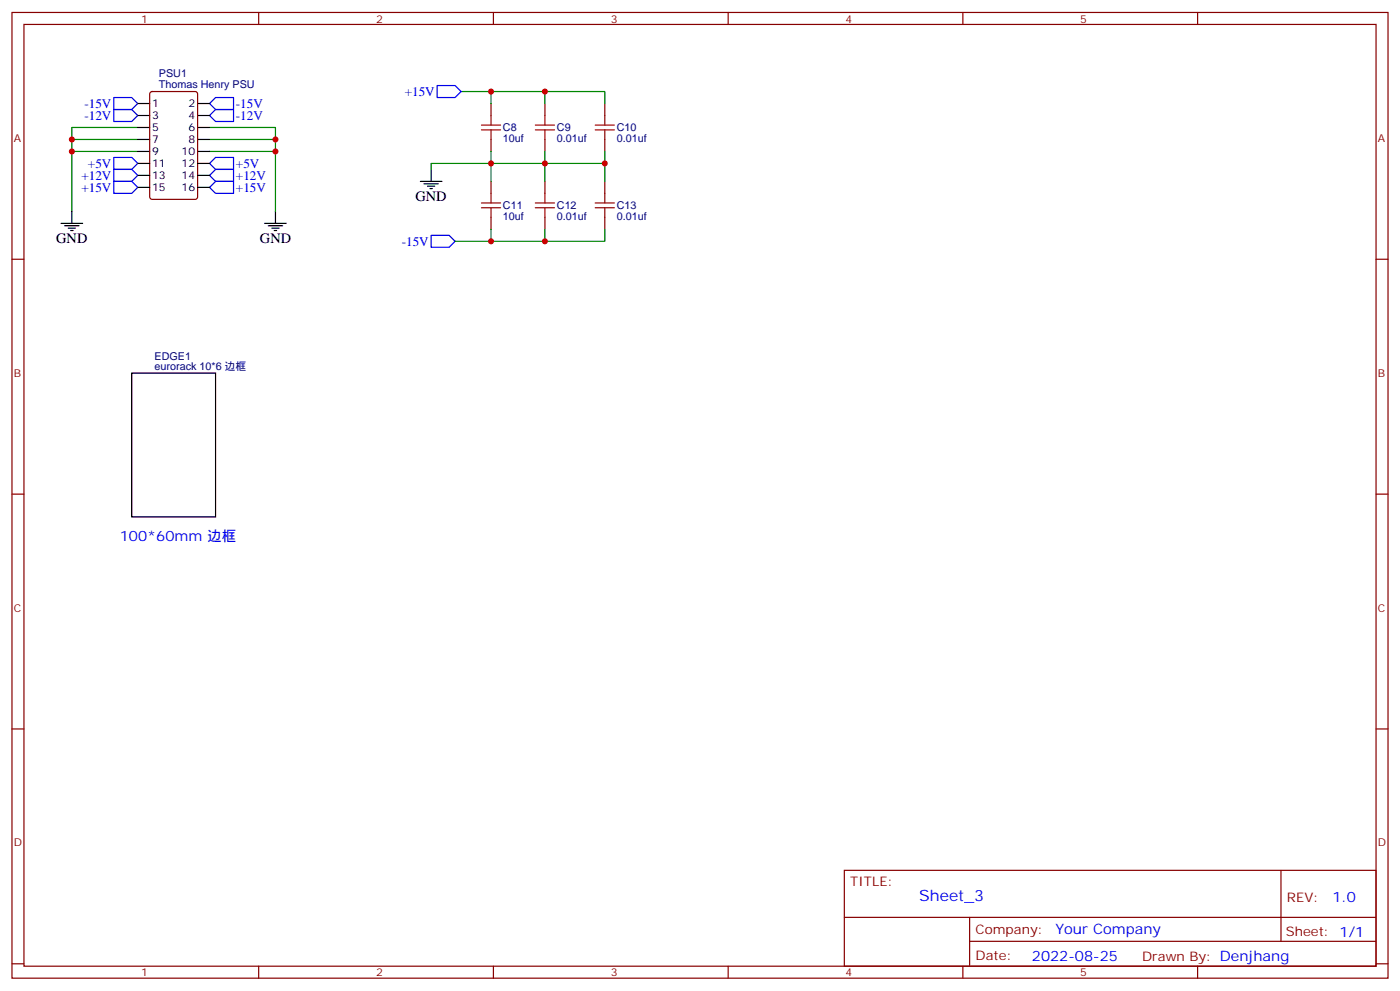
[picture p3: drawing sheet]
<svg xmlns="http://www.w3.org/2000/svg" width="412mm" height="292mm" viewBox="0 0 412 292" stroke-linecap="round" stroke-linejoin="round" font-family="sans-serif">
<g fill="none" stroke="#870000" stroke-width=".35">
<path d="M3.5 3.7h405.4v284.3h-405.4zM7.1 7.2h398.2v277.3h-398.2zM76.2 3.7v3.5M145.3 3.7v3.5M214.5 3.7v3.5M283.6 3.7v3.5M352.8 3.7v3.5M44.3 27.2l.5-.2h12.7l.7 .4v30.6l-.5 .6-12.9 .1-.6-.5-.1-30.5zM144.6 30.5v3.5M160.5 30.5v3.5M178.2 30.5v3.5M144.6 41.1v3.5"/>
<path d="M144.6 53.4v3.5M160.5 41.1v3.5M160.5 53.4v3.5M178.2 41.1v3.5M178.2 53.4v3.5M3.5 76.3h3.6M144.6 64v3.5M160.5 64v3.5M178.2 64v3.5M405.3 76.3h3.6M3.5 145.5h3.6M405.3 145.5h3.6"/>
<path d="M3.5 214.6h3.6M405.3 214.6h3.6M248.7 256.3h156.6v28.2h-156.6zM377.3 256.3v20.9M248.7 270.1h156.5M285.6 277.2h119.6M285.6 270.1v14.1M3.5 283.8h3.6M76.2 284.5v3.5M145.3 284.5v3.5M214.5 284.5v3.5M283.6 284.5v3.5"/>
<path d="M352.8 284.5v3.5M405.3 283.8h3.6"/>
</g>
<g fill="none" stroke="#000" stroke-width=".35">
<path d="M40.6 30.5h3.5M40.6 34h3.5M40.6 37.5h3.5M58.2 30.5h3.5M58.2 34h3.5M58.2 37.5h3.5M40.6 41.1h3.5M40.6 44.6h3.5M40.6 48.1h3.5M40.6 51.6h3.5M40.6 55.2h3.5M58.2 41.1h3.5"/>
<path d="M58.2 44.6h3.5M58.2 48.1h3.5M58.2 51.6h3.5M58.2 55.2h3.5M123.8 53.4h6.4M124.9 54.1h4.2M125.9 54.8h2.2M126.6 55.5h.8M127 49.9v3.5M18 65.8h6.3M19 66.5h4.3M20.1 67.2h2.1"/>
<path d="M20.8 67.9h.7M21.2 62.2v3.6M78 65.8h6.3M79 66.5h4.3M80.1 67.2h2.1M80.8 67.9h.7M81.1 62.2v3.6M38.8 109.9h24.7v42.3h-24.7z"/>
</g>
<g fill="none" stroke="#008700" stroke-width=".35">
<path d="M40.6 37.5h-19.4v24.7M61.7 37.5h19.4v24.7M135.8 27h42.4v3.5M144.6 27v3.5M160.5 27v3.5M21.2 44.6h19.4M21.2 41.1h19.4M61.7 44.6h19.4M61.7 41.1h19.4M144.6 44.6v8.8M160.5 44.6v8.8M178.2 44.6v3.5h-51.2v1.8"/>
<path d="M178.2 48.1v5.3M144.6 67.5v3.5M160.5 67.5v3.5M178.2 67.5v3.5h-44.1"/>
</g>
<path d="M33.5 32.2h5.3l1.8 1.8-1.8 1.8h-5.3zM33.5 28.7h5.3l1.8 1.8-1.8 1.7h-5.3zM63.5 28.7h5.3v3.5h-5.3l-1.8-1.7zM63.5 32.2h5.3v3.6h-5.3l-1.8-1.8zM128.8 25.2h5.3l1.7 1.8-1.7 1.7h-5.3zM33.5 53.4h5.3l1.8 1.8-1.8 1.7h-5.3zM33.5 49.9h5.3l1.8 1.7-1.8 1.8h-5.3zM33.5 46.4h5.3l1.8 1.7-1.8 1.8h-5.3zM63.5 46.4h5.3v3.5h-5.3l-1.8-1.8zM63.5 49.9h5.3v3.5h-5.3l-1.8-1.8zM63.5 53.4h5.3v3.5h-5.3l-1.8-1.7zM127 69.3h5.3l1.8 1.7-1.8 1.8h-5.3z" fill="none" stroke="#00f" stroke-width=".35"/>
<g fill="none" stroke="#a10000" stroke-width=".35">
<path d="M141.8 36.8h5.7M141.8 38.2h5.7M144.6 34v2.8M144.6 38.2v2.9M157.7 36.8h5.6M157.7 38.2h5.6M160.5 34v2.8M160.5 38.2v2.9M175.3 36.8h5.7M175.3 38.2h5.7M178.2 34v2.8M178.2 38.2v2.9"/>
<path d="M141.8 59.8h5.7M144.6 56.9v2.9M157.7 59.8h5.6M160.5 56.9v2.9M175.3 59.8h5.7M178.2 56.9v2.9M141.8 61.2h5.7M144.6 61.2v2.8M157.7 61.2h5.6M160.5 61.2v2.8M175.3 61.2h5.7M178.2 61.2v2.8"/>
</g>
<g fill="#c00">
<circle cx="81.1" cy="44.6" r=".88"/>
<circle cx="81.1" cy="41.1" r=".88"/>
<circle cx="21.2" cy="44.6" r=".88"/>
<circle cx="21.2" cy="41.1" r=".88"/>
<circle cx="160.5" cy="27" r=".88"/>
<circle cx="144.6" cy="27" r=".88"/>
<circle cx="144.6" cy="71" r=".88"/>
<circle cx="160.5" cy="71" r=".88"/>
<circle cx="144.6" cy="48.1" r=".88"/>
<circle cx="160.5" cy="48.1" r=".88"/>
<circle cx="178.2" cy="48.1" r=".88"/>
</g>
<text font-size="4.6" fill="#00f" x="270.8" y="265.3">Sheet_3</text>
<g font-size="4.2">
<text x="122.4" y="59.1">GND</text>
<text x="16.6" y="71.4">GND</text>
<text x="76.6" y="71.4">GND</text>
</g>
<g font-size="4.2" fill="#00f">
<text x="35.3" y="159.2">100*60mm 边框</text>
<text x="392.5" y="265.5">1.0</text>
<text x="310.9" y="275.1">Your Company</text>
<text x="304" y="282.9">2022-08-25</text>
</g>
<g font-size="3.9" fill="#00f">
<text x="119.2" y="28.2">+15V</text>
<text x="24.9" y="35.3">-12V</text>
<text x="24.9" y="31.7">-15V</text>
<text x="69.5" y="31.7">-15V</text>
<text x="69.5" y="35.3">-12V</text>
<text x="24" y="52.9">+12V</text>
<text x="25.9" y="49.4">+5V</text>
<text x="69.5" y="49.4">+5V</text>
<text x="69.5" y="52.9">+12V</text>
<text x="24" y="56.4">+15V</text>
<text x="69.5" y="56.4">+15V</text>
<text x="118.3" y="72.3">-15V</text>
</g>
<g font-size="3.9" fill="#800">
<text x="250.5" y="260.8">TITLE:</text>
<text x="379.1" y="265.5">REV:</text>
<text x="287.4" y="275">Company:</text>
<text x="378.7" y="275.7">Sheet: 1/1</text>
<text x="287.4" y="282.7">Date:</text>
<text x="336.4" y="282.8">Drawn By: Denjhang</text>
</g>
<g font-size="3.2" fill="#800">
<text x="41.6" y="6.7">1</text>
<text x="110.8" y="6.7">2</text>
<text x="179.9" y="6.7">3</text>
<text x="249.1" y="6.7">4</text>
<text x="318.2" y="6.7">5</text>
<text x="4.1" y="41.8">A</text>
<text x="405.9" y="41.8">A</text>
<text x="4.1" y="110.9">B</text>
<text x="405.9" y="110.9">B</text>
<text x="4.1" y="180.1">C</text>
<text x="405.9" y="180.1">C</text>
<text x="4.1" y="249.2">D</text>
<text x="405.9" y="249.2">D</text>
<text x="41.6" y="287.5">1</text>
<text x="110.8" y="287.5">2</text>
<text x="179.9" y="287.5">3</text>
<text x="249.1" y="287.5">4</text>
<text x="318.2" y="287.5">5</text>
</g>
<g font-size="3.2" fill="#000080">
<text x="46.8" y="22.6">PSU1</text>
<text x="46.8" y="25.9">Thomas Henry PSU</text>
<text x="148.2" y="41.9">10uf</text>
<text x="148.2" y="38.6">C8</text>
<text x="164" y="41.9">0.01uf</text>
<text x="164" y="38.6">C9</text>
<text x="181.7" y="41.9">0.01uf</text>
<text x="181.7" y="38.6">C10</text>
<text x="148.2" y="64.9">10uf</text>
<text x="148.2" y="61.5">C11</text>
<text x="164" y="64.9">0.01uf</text>
<text x="164" y="61.5">C12</text>
<text x="181.7" y="64.9">0.01uf</text>
<text x="181.7" y="61.5">C13</text>
<text x="45.5" y="105.9">EDGE1</text>
<text x="45.5" y="108.8">eurorack 10*6 边框</text>
</g>
<g font-size="3.2">
<text x="44.8" y="31.5">1</text>
<text x="44.8" y="35.1">3</text>
<text x="55.5" y="31.5">2</text>
<text x="55.5" y="35.1">4</text>
<text x="44.8" y="38.6">5</text>
<text x="55.5" y="38.6">6</text>
<text x="44.8" y="42.1">7</text>
<text x="44.8" y="45.6">9</text>
<text x="53.5" y="45.6">10</text>
<text x="55.5" y="42.1">8</text>
<text x="44.8" y="49.2">11</text>
<text x="44.8" y="52.7">13</text>
<text x="53.5" y="49.2">12</text>
<text x="53.5" y="52.7">14</text>
<text x="44.8" y="56.2">15</text>
<text x="53.5" y="56.2">16</text>
</g>
</svg>
